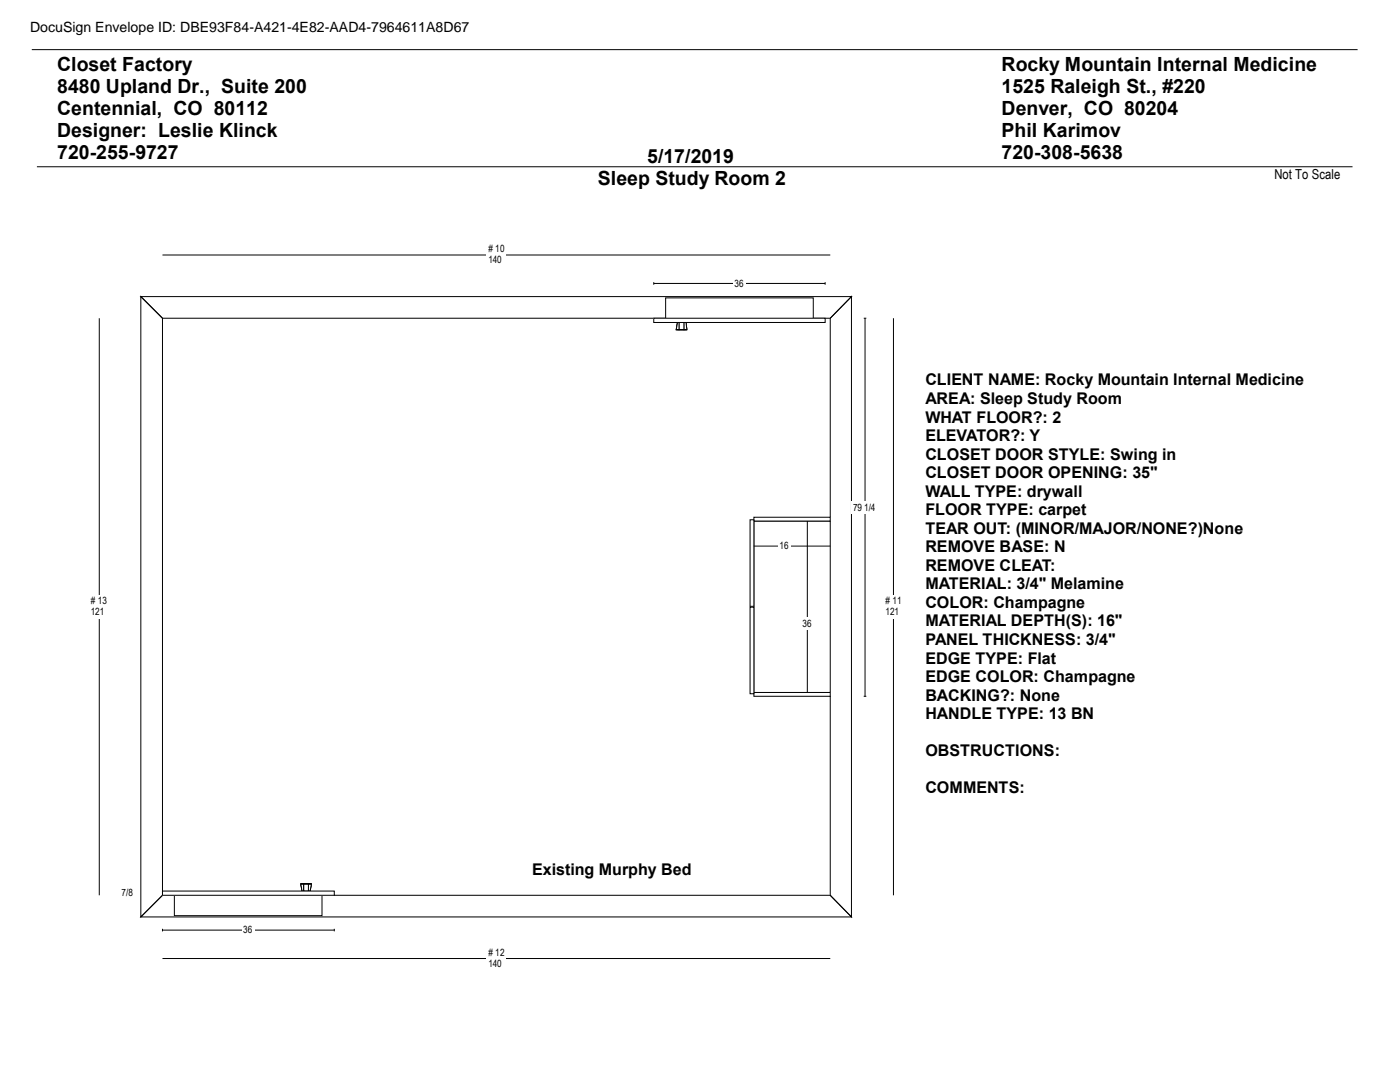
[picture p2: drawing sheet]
<svg xmlns="http://www.w3.org/2000/svg" width="279mm" height="216mm" viewBox="0 0 279 216" stroke-linecap="round" stroke-linejoin="round" font-family="sans-serif">
<path d="M6.3 9.9h264.6M7.4 33.3h262.5M28.1 59.2h141.8l-4.2 4.3h-133.3zM28.1 59.2l4.3 4.3v115.1l-4.3 4.4zM169.9 59.2v123.8l-4.2-4.4v-115.1zM28.1 183l4.3-4.4h133.3l4.2 4.4z" fill="none" stroke="#000" stroke-width=".2"/>
<path d="M34.8 178.6h29.5v4.1h-29.5z" fill="#fff"/>
<path d="M34.8 178.6h29.5v4.1h-29.5zM34.8 178.6h.3zM35.1 178.6h29zM60.3 177.8h1.6zM64.1 178.6h.2z" fill="none" stroke="#010101" stroke-width=".2"/>
<path d="M60.6 176.4h1v1.4h-1z" fill="#fff"/>
<path d="M60.6 176.4h1v1.4h-1z" fill="none" stroke="#010101" stroke-width=".2"/>
<path d="M60 176.4h.6v1.4h-.3z" fill-rule="evenodd" fill="#fff"/>
<path d="M60 176.4h.6v1.4h-.3z" fill="none" stroke="#010101" stroke-width=".2"/>
<path d="M61.6 176.4h.5l-.2 1.4h-.3z" fill-rule="evenodd" fill="#fff"/>
<path d="M61.6 176.4h.5l-.2 1.4h-.3z" fill="none" stroke="#010101" stroke-width=".2"/>
<path d="M60 176.4l.3 1.4z" fill="#fff"/>
<path d="M60 176.4l.3 1.4z" fill="none" stroke="#010101" stroke-width=".2"/>
<path d="M62.1 176.4l-.2 1.4z" fill="#fff"/>
<path d="M62.1 176.4l-.2 1.4z" fill="none" stroke="#010101" stroke-width=".2"/>
<path d="M60 176.4h.6v1.4h-.3z" fill-rule="evenodd" fill="#fff"/>
<path d="M60 176.4h.6v1.4h-.3z" fill="none" stroke="#010101" stroke-width=".2"/>
<path d="M61.6 176.4h.5l-.2 1.4h-.3z" fill-rule="evenodd" fill="#fff"/>
<path d="M61.6 176.4h.5l-.2 1.4h-.3z" fill="none" stroke="#010101" stroke-width=".2"/>
<path d="M60.6 176.4h1v1.4h-1z" fill="#fff"/>
<path d="M60 176.4h2.1zM60.6 176.4h1v1.4h-1z" fill="none" stroke="#010101" stroke-width=".2"/>
<path d="M32.4 177.8h34.3v.8h-34.3z" fill="#fff"/>
<path d="M32.4 177.8h34.3v.8h-34.3z" fill="none" stroke="#010101" stroke-width=".2"/>
<path d="M132.8 59.4h29.5v4.2h-29.5z" fill="#fff"/>
<path d="M132.8 59.4h29.5v4.2h-29.5zM132.8 63.6h.3zM133.1 63.6h29zM135.2 64.3h1.7zM162.1 63.6h.2z" fill="none" stroke="#010101" stroke-width=".2"/>
<path d="M135.6 64.3h.9v1.5h-.9z" fill="#fff"/>
<path d="M135.6 64.3h.9v1.5h-.9z" fill="none" stroke="#010101" stroke-width=".2"/>
<path d="M135.2 64.3h.4v1.5h-.6z" fill-rule="evenodd" fill="#fff"/>
<path d="M135.2 64.3h.4v1.5h-.6z" fill="none" stroke="#010101" stroke-width=".2"/>
<path d="M136.5 64.3h.4l.2 1.5h-.6z" fill-rule="evenodd" fill="#fff"/>
<path d="M136.5 64.3h.4l.2 1.5h-.6z" fill="none" stroke="#010101" stroke-width=".2"/>
<path d="M136.9 64.3l.2 1.5z" fill="#fff"/>
<path d="M136.9 64.3l.2 1.5z" fill="none" stroke="#010101" stroke-width=".2"/>
<path d="M135.2 64.3l-.2 1.5z" fill="#fff"/>
<path d="M135.2 64.3l-.2 1.5z" fill="none" stroke="#010101" stroke-width=".2"/>
<path d="M136.5 64.3h.4l.2 1.5h-.6z" fill-rule="evenodd" fill="#fff"/>
<path d="M136.5 64.3h.4l.2 1.5h-.6z" fill="none" stroke="#010101" stroke-width=".2"/>
<path d="M135.2 64.3h.4v1.5h-.6z" fill-rule="evenodd" fill="#fff"/>
<path d="M135.2 64.3h.4v1.5h-.6z" fill="none" stroke="#010101" stroke-width=".2"/>
<path d="M135.6 64.3h.9v1.5h-.9z" fill="#fff"/>
<path d="M135 65.8h2.1zM135.6 64.3h.9v1.5h-.9z" fill="none" stroke="#010101" stroke-width=".2"/>
<path d="M130.5 63.5h34.2v.8h-34.2z" fill="#fff"/>
<path d="M130.5 63.5h34.2v.8h-34.2z" fill="none" stroke="#010101" stroke-width=".2"/>
<path d="M150.5 104h15.2v34.2h-15.2z" fill="#fff"/>
<path d="M150.5 104h15.2v34.2h-15.2z" fill="none" stroke="#010101" stroke-width=".2"/>
<path d="M150.5 138.2h15.2v.7h-15.2z" fill="#fff"/>
<path d="M150.5 138.2h15.2v.7h-15.2z" fill="none" stroke="#010101" stroke-width=".2"/>
<path d="M150.5 103.2h15.2v.8h-15.2z" fill="#fff"/>
<path d="M150.5 103.2h15.2v.8h-15.2z" fill="none" stroke="#010101" stroke-width=".2"/>
<path d="M149.7 121.2h.8v17.2h-.8z" fill="#fff"/>
<path d="M149.7 121.2h.8v17.2h-.8z" fill="none" stroke="#010101" stroke-width=".2"/>
<path d="M149.7 103.7h.8v17.3h-.8z" fill="#fff"/>
<path d="M149.7 103.7h.8v17.3h-.8z" fill="none" stroke="#010101" stroke-width=".2"/>
<path d="M161.1 104v34.2" fill="none" stroke="#000" stroke-width=".2"/>
<path d="M159.9 123.3h2.5v2.4h-2.5z" fill="#fff"/>
<path d="M150.5 109h15.2" fill="none" stroke="#000" stroke-width=".2"/>
<path d="M155.3 107.7h2.5v2.5h-2.5z" fill="#fff"/>
<path d="M32.4 50.9h133.3" fill="none" stroke="#000" stroke-width=".2"/>
<path d="M97.1 48.4h3.9v4.8h-3.9z" fill="#fff"/>
<path d="M130.5 56.6h34.2M130.5 56.3v.5M164.7 56.3v.5" fill="none" stroke="#000" stroke-width=".2"/>
<path d="M146.3 55.3h2.5v2.4h-2.5z" fill="#fff"/>
<path d="M178.3 63.5v115.1" fill="none" stroke="#000" stroke-width=".2"/>
<path d="M176.4 118.7h3.9v4.7h-3.9z" fill="#fff"/>
<path d="M172.4 63.5h.5M172.6 63.5v75.4M172.4 138.9h.5" fill="none" stroke="#000" stroke-width=".2"/>
<path d="M169.9 100h5.4v2.4h-5.4z" fill="#fff"/>
<path d="M32.4 191.3h133.3" fill="none" stroke="#000" stroke-width=".2"/>
<path d="M97.1 188.9h3.9v4.7h-3.9z" fill="#fff"/>
<path d="M32.4 185.6h34.3M32.4 185.3v.5M66.7 185.3v.5" fill="none" stroke="#000" stroke-width=".2"/>
<path d="M48.3 184.3h2.5v2.5h-2.5z" fill="#fff"/>
<path d="M19.8 63.5v115.1" fill="none" stroke="#000" stroke-width=".2"/>
<path d="M17.8 118.7h3.9v4.7h-3.9z" fill="#fff"/>
<path d="M25.2 178.6h.5M25.2 177.8h.5M25.5 177.8v.8" fill="none" stroke="#000" stroke-width=".2"/>
<g fill="#fff">
<path d="M24 177h2.9v2.4h-2.9z"/>
<path d="M5.3 3.5h95.2v3.6h-95.2z"/>
</g>
<g font-size="3.9">
<text x="11.4" y="14.1">Closet Factory</text>
<text x="199.9" y="14.1">Rocky Mountain Internal Medicine</text>
<text x="11.4" y="18.5">8480 Upland Dr., Suite 200</text>
<text x="11.4" y="22.9">Centennial, CO 80112</text>
<text x="199.9" y="18.5">1525 Raleigh St., #220</text>
<text x="199.9" y="22.9">Denver, CO 80204</text>
<text x="11.4" y="27.3">Designer: Leslie Klinck</text>
<text x="199.9" y="27.3">Phil Karimov</text>
<text x="11.4" y="31.7">720-255-9727</text>
<text x="129.2" y="32.5">5/17/2019</text>
<text x="199.9" y="31.7">720-308-5638</text>
<text x="119.3" y="36.9">Sleep Study Room 2</text>
</g>
<g font-size="3.2">
<text x="184.7" y="76.9">CLIENT NAME: Rocky Mountain Internal Medicine</text>
<text x="184.7" y="80.6">AREA: Sleep Study Room</text>
<text x="184.7" y="84.3">WHAT FLOOR?: 2</text>
<text x="184.7" y="88">ELEVATOR?: Y</text>
<text x="184.7" y="91.7">CLOSET DOOR STYLE: Swing in</text>
<text x="184.7" y="95.4">CLOSET DOOR OPENING: 35&quot;</text>
<text x="184.7" y="99.1">WALL TYPE: drywall</text>
<text x="184.7" y="102.8">FLOOR TYPE: carpet</text>
<text x="184.7" y="106.5">TEAR OUT: (MINOR/MAJOR/NONE?)None</text>
<text x="184.7" y="110.2">REMOVE BASE: N</text>
<text x="184.7" y="113.9">REMOVE CLEAT:</text>
<text x="184.7" y="117.6">MATERIAL: 3/4&quot; Melamine</text>
<text x="184.7" y="121.3">COLOR: Champagne</text>
<text x="184.7" y="125">MATERIAL DEPTH(S): 16&quot;</text>
<text x="184.7" y="128.7">PANEL THICKNESS: 3/4&quot;</text>
<text x="184.7" y="132.4">EDGE TYPE: Flat</text>
<text x="184.7" y="136.1">EDGE COLOR: Champagne</text>
<text x="184.7" y="139.8">BACKING?: None</text>
<text x="184.7" y="143.5">HANDLE TYPE: 13 BN</text>
<text x="184.7" y="150.9">OBSTRUCTIONS:</text>
<text x="184.7" y="158.3">COMMENTS:</text>
<text x="106.2" y="174.6">Existing Murphy Bed</text>
</g>
<g font-size="2.8">
<text x="6" y="6.4">DocuSign Envelope ID: DBE93F84-A421-4E82-AAD4-7964611A8D67</text>
<text x="254.4" y="35.8">Not To Scale</text>
</g>
<g font-size="2">
<text x="97.5" y="50.3"># 10</text>
<text x="97.5" y="52.5">140</text>
<text x="146.6" y="57.2">36</text>
<text x="170.2" y="101.9">79 1/4</text>
<text x="155.6" y="109.6">16</text>
<text x="18.1" y="120.5"># 13</text>
<text x="18.1" y="122.8">121</text>
<text x="160.2" y="125.2">36</text>
<text x="176.7" y="120.5"># 11</text>
<text x="176.7" y="122.8">121</text>
<text x="24.3" y="178.9">7/8</text>
<text x="48.6" y="186.2">36</text>
<text x="97.5" y="190.7"># 12</text>
<text x="97.5" y="193">140</text>
</g>
</svg>
